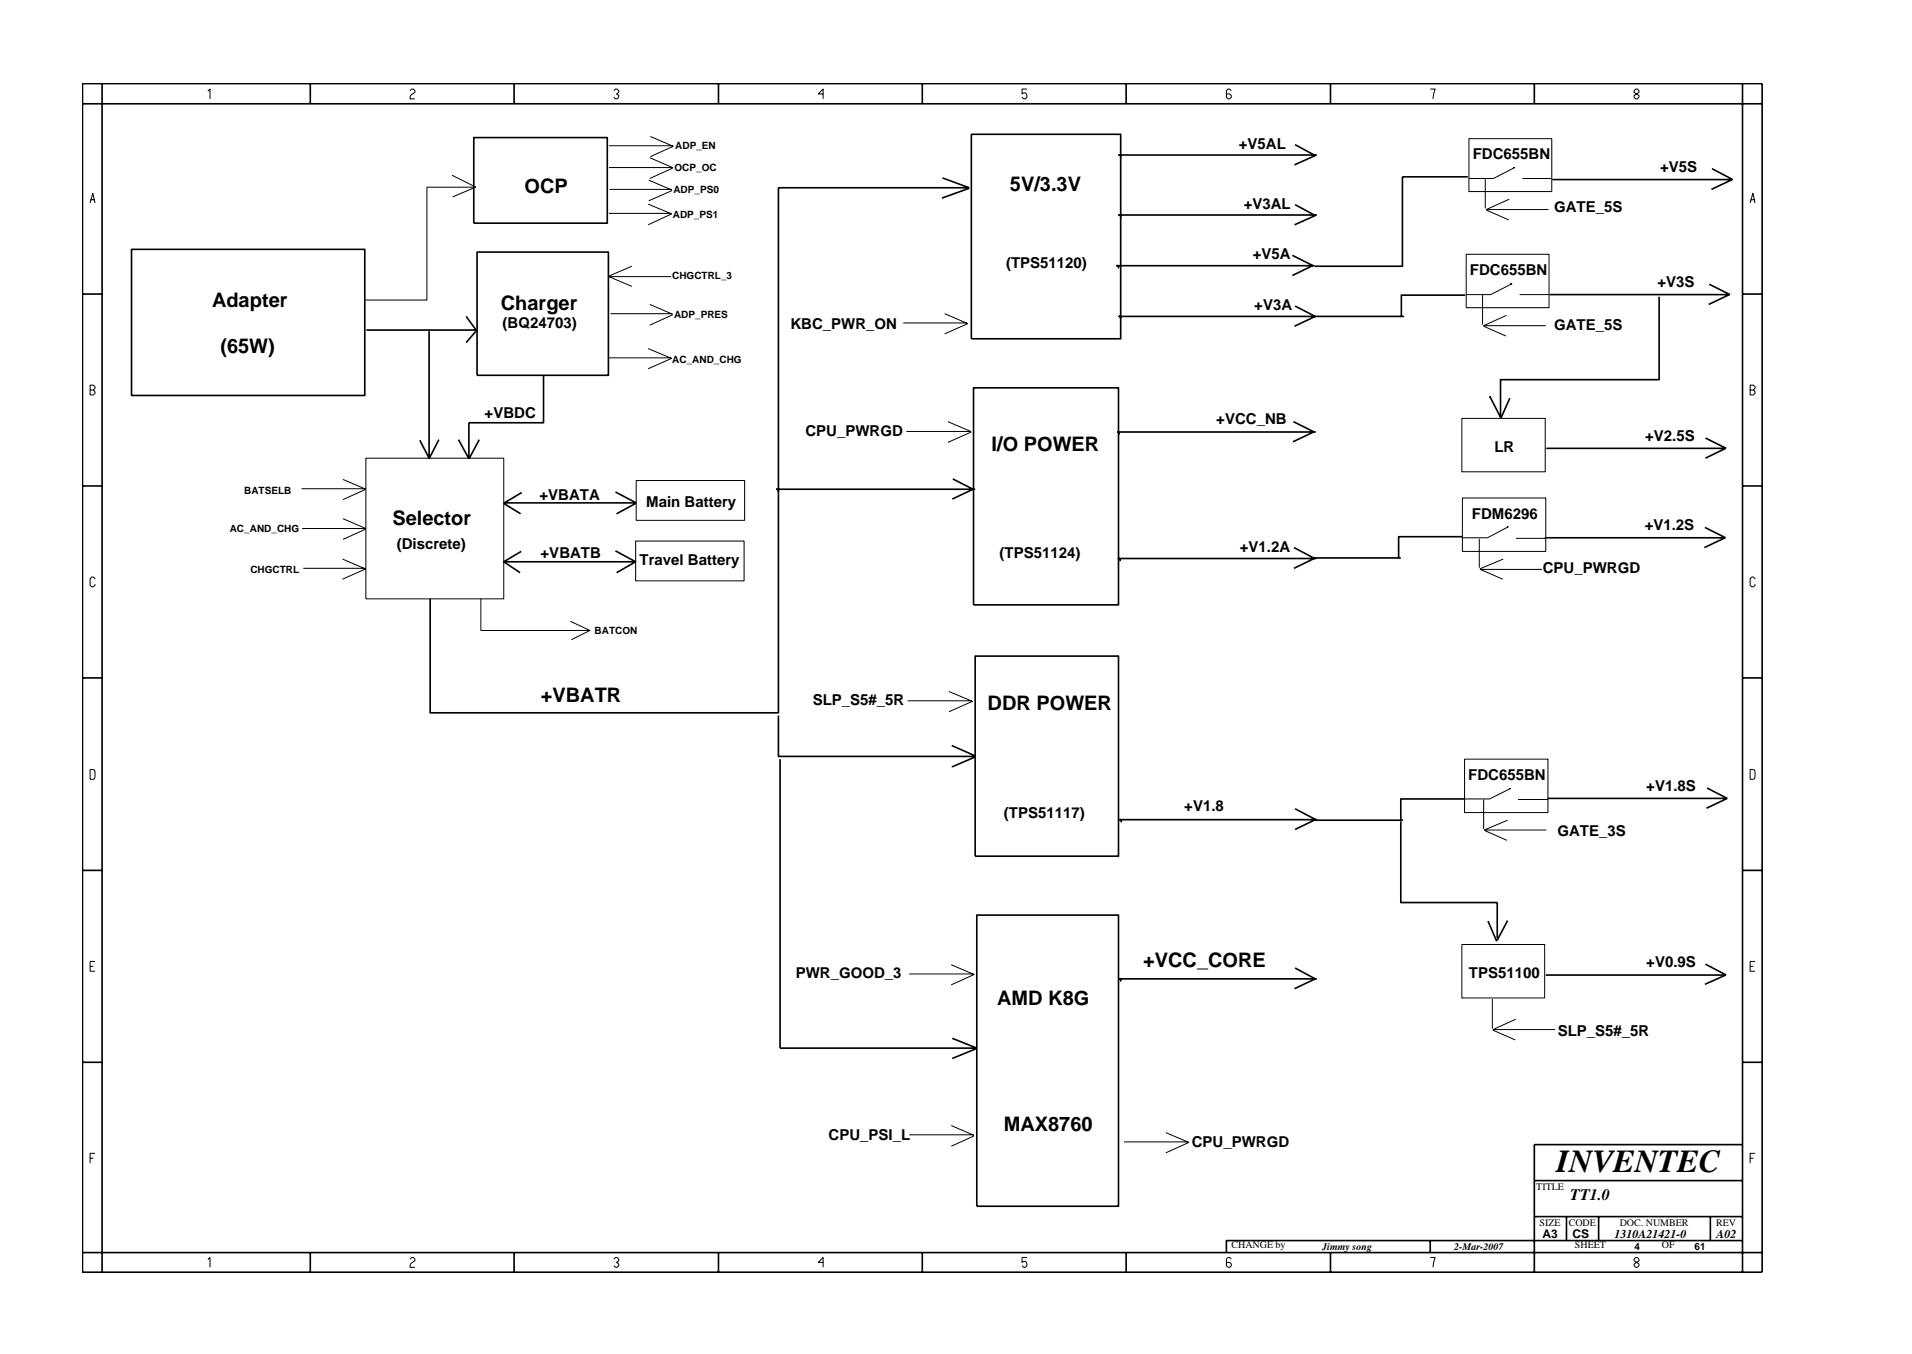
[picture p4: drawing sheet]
<svg xmlns="http://www.w3.org/2000/svg" width="297mm" height="210mm" viewBox="0 0 297 210" stroke-linecap="round" stroke-linejoin="round" font-family="sans-serif">
<g fill="none" stroke="#000" stroke-width=".25">
<path d="M12.8 13h261v184.6h-261zM12.8 16.1h261M15.9 13v184.6M48.2 13v3.1M79.9 13v3.1M111.6 13v3.1M143.3 13v3.1M174.9 13v3.1M206.7 13v3.1M238.4 13v3.1M270.7 13v184.6M20.4 38.7h36.3v22.7h-36.3z"/>
<path d="M73.6 21.4h20.7v13.3h-20.7zM74.1 39.1h20.4v19.2h-20.4zM146.4 27.6l4.2 1.6h-29.7v81.5h-54.1v-17.7M150.6 29.2l-4.3 1.6M150.9 20.9h23.2v31.7h-23.2zM200.8 39.7l3.2 1.6M201.2 22.5l3.1 1.7-3.2 1.4M201.2 31.8l3.1 1.7-3.2 1.4M204.6 24.1h-30.8h.3v.5M204.6 33.4h-30.8h.3v.5M228 27.5h-10.1v13.9M241.2 27.9h27.7"/>
<path d="M266 26.2l3.2 1.7M269.1 27.9l-3.2 1.5M12.8 45.7h3.1M56.9 51.3h17.2M66.7 51.4v19.7l-1.5-2.7M72.4 49.1l1.6 2.2-1.6 1.9M84.4 58.4v7.2h-11.6v5.6l-1.6-2.9M201.2 47.5l3.1 1.6-3.2 1.6M203.9 41.3l-3.1 1.5M204.2 41.3h-30.7h.3v.4M204.2 41.3h13.6M218.1 49.1h-44.3h.3v.5"/>
<path d="M227.6 45.8h-9.9v3.3M240.7 45.7h27.8M257.8 46.1v12.9h-24.7v5.8l-1.6-3.1M265.5 44.1l3.3 1.6M268.7 45.7l-3.2 1.6M270.7 45.7h3.1M12.8 75.5h3.1M68.2 68.3l-1.5 2.9M74.5 68.3l-1.6 2.8M78.3 78.2l2.6 1.6M81.1 76.5l-2.8 1.6M95.6 76.4l3.2 1.7h-20.5"/>
<path d="M98.7 78.2l-2.9 1.6M148 74.4l3.2 1.6-3.3 1.5M151.2 60.2h22.6v33.7h-22.6zM151.5 76h-30.8h.2v.4M200.9 65.5l3.3 1.6M204.1 67.1l-3.2 1.5M204.4 67.1h-30.7h.1v.4M231.5 61.8v-.1v.1M234.6 61.8l-1.4 3.1M240.2 69.6h27.7M265 68l3.2 1.6M268.1 69.6l-3.1 1.5"/>
<path d="M270.7 75.5h3.1M78.3 87.2h20.4M81 85.6l-2.7 1.6 2.5 1.7M95.6 85.5l3.1 1.7-2.9 1.7M201 85l3.2 1.7M204.1 86.6h13.5M204.2 86.7l-3.2 1.6M204.5 86.7h-30.7h.2v.5M227.2 83.3h-9.9v3.3M240.1 83.5h27.7M264.9 81.9l3.2 1.6M268 83.5l-3.2 1.5"/>
<path d="M12.8 105.3h3.1M120.9 111.1v6.4h30.6M121.2 117.9v44.9h30.5M147.9 115.8l3.6 1.6M151.5 101.9h22.3v31.1h-22.3zM151.5 117.5l-3.6 1.6M270.7 105.3h3.1M12.8 135.2h3.1M201.2 125.6l3.2 1.7M204.3 127.3l-3.1 1.5M204.4 127.4h13.6M204.7 127.3h-30.8h.3v.4"/>
<path d="M217.6 127.5v12.7h15v5.5M227.4 124.1h-9.8v3.3M240.4 124h27.7M265.2 122.4l3.1 1.6-3.2 1.5M270.7 135.2h3.1M151.8 142.1h22v45.2h-22zM201.2 150.3l3.1 1.7-3.2 1.5M204.6 152h-30.8h.3v.4M231.2 143l1.3 3.2M234.2 142.9l-1.6 3.1M240.1 151.4h27.7M265 149.7l3.2 1.7"/>
<path d="M268.1 151.4l-3.2 1.5M12.8 165h3.1M147.9 161.2l3.9 1.6M151.7 162.8l-3.8 1.6M270.7 165h3.1M270.7 177.7h-32.3v19.9M12.8 194.5h261M48.2 194.5v3.1M79.9 194.5v3.1M111.6 194.5v3.1M143.3 194.5v3.1M174.9 194.5v3.1"/>
<path d="M206.7 194.5v3.1M222.2 192.6v1.9M238.4 183.3h32.3M238.4 188.9h32.3M243.4 188.9v3.7M248.4 188.9v3.7M265.7 188.9v3.7M270.7 192.6h-80.2v1.9"/>
</g>
<g fill="none" stroke="#000" stroke-width=".16">
<path d="M32.3 14.2l.3-.4v1.6M63.7 14.1l.3-.3h.2l.3 .3v.2l-.5 .4-.3 .4v.3h.8M95.4 14.1l.2-.3h.3l.2 .3v.2l-.3 .3 .3 .2v.3l-.2 .3h-.3l-.2-.3M127.9 14.6h-.8l.8-.8v1.6M159.5 13.8h-.7v.8l.2-.2a.5 .5 0 0 1 .5 .7l-.2 .3h-.3l-.2-.3M191.3 14.1l-.3-.3h-.2l-.3 .3v1l.3 .3h.2l.3-.3v-.3l-.3-.2h-.5M222.2 13.8h.8l-.4 1.6M253.9 14.1l.2-.3h.3l.2 .3v.2l-.7 .5v.3l.2 .3h.3l.2-.3v-.3l-.7-.5zM14 31.5l.4-1.5 .4 1.5M14.1 31h.6M70.2 27.2l3.7 1.9h-7.6v17.5h-9.5M73.9 29.1l-3.6 1.5"/>
<path d="M94.6 22.6h10M94.6 33.1h9.7M94.7 29.4h9.6M100.7 31.7l3.6 1.5-3.6 1.7M100.8 28l3.5 1.5M101 24.5l3.5 1.5h-9.9M101 21.2l3.6 1.5-3.6 1.6M104.4 29.6l-3.6 1.6M104.5 26.1l-3.5 1.6M227.8 39.5h12.9v8.3h-12.9zM228.2 21.5h12.9v8.2h-12.9zM230.7 27.8v4.6"/>
<path d="M230.9 32.6l3.5 1.5M234.5 30.9l-3.6 1.6h9.7M235.3 26l-3.3 1.7h-3.8M236.5 27.7h4.5M271.9 31.5l.4-1.5 .4 1.5M272 31h.6M14 59.8h.5l.3 .3v.2l-.3 .3 .3 .2v.3l-.3 .2h-.5zM94.6 55.6h9.7M94.9 48.7h9.5M98.2 41.3l-3.6 1.6M100.7 54.1l3.6 1.6-3.6 1.6M101 47.3l3.5 1.5"/>
<path d="M104.3 43h-9.7l3.6 1.5M104.5 48.9l-3.5 1.6M140.3 50.2h9.9M146.8 48.7l3.5 1.5M150.4 50.2l-3.6 1.6M230.3 45.8v4.6M230.5 50.7l3.5 1.5M234 49l-3.5 1.6h9.6M234.9 44.1l-3.3 1.6h-3.8M236.1 45.7h4.5M14 60.6h.5M46.8 75.9h10"/>
<path d="M53.3 74.5l3.5 1.5-3.5 1.6M56.8 71.1h21.5v21.9h-21.5zM98.8 74.6h16.9v6.2h-16.9zM140.8 67h9.9M147.3 65.5l3.5 1.5M150.9 67.1l-3.6 1.6M227.1 65h13v8.3h-13zM227.2 77.3h12.9v8.3h-12.9zM271.9 60.6h.5l.3-.3v-.2l-.3-.3h-.5v1.5h.5l.3-.2v-.3l-.3-.2M14.8 89.9l-.3-.3h-.2l-.3 .3v1l.3 .2h.2l.3-.2v-.2M47.1 88.3h9.7M53.2 86.8l3.6 1.5"/>
<path d="M53.3 80.5l3.5 1.6h-9.9M56.8 82.2l-3.5 1.6M56.8 88.3l-3.6 1.6M74.7 93v4.9h16.9l-3-1.4M91.6 97.9l-2.8 1.4M98.7 84h16.9v6.2h-16.9zM229.8 83.7v4.5M233.5 86.8l-3.6 1.5M234.3 81.8l-3.2 1.7h-3.9M235.5 83.6h4.6M239.6 88.4h-9.6l3.5 1.5M240 83.6h.1h-.1"/>
<path d="M272.7 89.9l-.3-.3h-.3l-.2 .3v1l.2 .2h.3l.3-.2v-.2M14 119.5l.7 .1 .1 .2-.1 1.1-.7 .1zM141 108.8h9.9M147.4 107.4l3.7 1.5-3.7 1.6M227.5 117.9h13v8.3h-13zM271.9 119.5l.7 .1 .1 .2-.1 1.1-.7 .1zM230.5 124.1v4.6M230.7 128.9h9.5M230.7 129l3.4 1.5M234.2 127.4l-3.6 1.5M234.6 122.5l-3.2 1.6h-3.9M235.8 124.1h4.6"/>
<path d="M240.3 124.1h.1h-.1M14 150.1h.5M14.8 149.3h-.8v1.5h.8M141.3 151.2h9.9M147.8 149.8l3.5 1.5-3.5 1.6M227.1 146.7h12.9v8.3h-12.9zM231.8 155.1v4.6M231.9 160l3.5 1.5M235.5 158.3l-3.6 1.6h9.7M271.9 150.1h.5M272.7 149.3h-.8v1.5h.8M14 179.9h.5"/>
<path d="M14.8 179.1h-.8v1.5M141.3 176.2h9.9M147.8 174.8l3.5 1.5M151.3 176.4l-3.5 1.6M174.6 177.3h10M181.1 175.9l3.6 1.5-3.6 1.6M271.9 179.9h.5M272.7 179.1h-.8v1.5M32.3 195.6l.3-.3v1.5M63.7 195.5l.3-.2h.2l.3 .2v.3l-.7 .5-.1 .2v.3h.8M95.4 195.5l.2-.2h.3l.2 .2v.3l-.3 .2 .3 .3v.2l-.2 .3h-.3l-.2-.3M127.9 196h-.8l.8-.7v1.5"/>
<path d="M159.5 195.3h-.7v.7l.2-.1a.5 .5 0 0 1 .5 .6l-.2 .3h-.3l-.2-.3M191.3 195.5l-.3-.2h-.2l-.3 .2v1l.3 .3h.2l.3-.3v-.2l-.3-.3h-.5M222.2 195.3h.8l-.4 1.5M254.1 195.3l-.2 .2v.3l.7 .5v.2l-.2 .3h-.3l-.2-.3v-.2l.7-.5v-.3l-.2-.2z"/>
</g>
<text font-size="5" x="241.8" y="182">INVENTEC</text>
<g font-size="3.1">
<text x="81.5" y="30">OCP</text>
<text x="156.9" y="29.7">5V/3.3V</text>
<text x="32.9" y="47.7">Adapter</text>
<text x="77.8" y="48.1">Charger</text>
<text x="34.2" y="54.9">(65W)</text>
<text x="154" y="70">I/O POWER</text>
<text x="61" y="81.5">Selector</text>
<text x="84" y="109">+VBATR</text>
<text x="153.4" y="110.3">DDR POWER</text>
<text x="177.6" y="150.2">+VCC_CORE</text>
<text x="154.9" y="156">AMD K8G</text>
<text x="155.9" y="175.6">MAX8760</text>
</g>
<text font-size="2.5" x="244" y="186.3">TT1.0</text>
<g font-size="2.3">
<text x="192.5" y="23.1">+V5AL</text>
<text x="228.8" y="24.7">FDC655BN</text>
<text x="257.9" y="26.6">+V5S</text>
<text x="193.2" y="32.4">+V3AL</text>
<text x="241.4" y="32.9">GATE_5S</text>
<text x="156.3" y="41.6">(TPS51120)</text>
<text x="194.6" y="40.3">+V5A</text>
<text x="228.4" y="42.7">FDC655BN</text>
<text x="257.5" y="44.5">+V3S</text>
<text x="78.1" y="50.9">(BQ24703)</text>
<text x="122.8" y="51">KBC_PWR_ON</text>
<text x="194.9" y="48.1">+V3A</text>
<text x="241.4" y="51.2">GATE_5S</text>
<text x="75.3" y="64.9">+VBDC</text>
<text x="189" y="65.8">+VCC_NB</text>
<text x="125.1" y="67.8">CPU_PWRGD</text>
<text x="232.2" y="70.2">LR</text>
<text x="255.6" y="68.5">+V2.5S</text>
<text x="83.8" y="77.6">+VBATA</text>
<text x="100.4" y="78.7">Main Battery</text>
<text x="228.7" y="80.6">FDM6296</text>
<text x="255.5" y="82.3">+V1.2S</text>
<text x="61.6" y="85.2">(Discrete)</text>
<text x="84" y="86.6">+VBATB</text>
<text x="99.4" y="87.7">Travel Battery</text>
<text x="155.3" y="86.7">(TPS51124)</text>
<text x="192.6" y="85.7">+V1.2A</text>
<text x="239.7" y="88.9">CPU_PWRGD</text>
<text x="126.3" y="109.5">SLP_S5#_5R</text>
<text x="184" y="125.9">+V1.8</text>
<text x="228.1" y="121.1">FDC655BN</text>
<text x="255.8" y="122.8">+V1.8S</text>
<text x="156" y="127">(TPS51117)</text>
<text x="241.9" y="129.8">GATE_3S</text>
<text x="123.6" y="151.9">PWR_GOOD_3</text>
<text x="228.2" y="151.9">TPS51100</text>
<text x="255.8" y="150.2">+V0.9S</text>
<text x="242" y="160.9">SLP_S5#_5R</text>
<text x="128.7" y="177.1">CPU_PSI_L</text>
<text x="185.2" y="178.2">CPU_PWRGD</text>
</g>
<g font-size="1.9">
<text x="239.6" y="192.2">A3</text>
<text x="244.3" y="192.3">CS</text>
<text x="250.8" y="192.2">1310A21421-0</text>
<text x="266.6" y="192.2">A02</text>
</g>
<g font-size="1.6">
<text x="104.9" y="23.1">ADP_EN</text>
<text x="104.6" y="30">ADP_PS0</text>
<text x="104.8" y="26.5">OCP_OC</text>
<text x="104.5" y="33.8">ADP_PS1</text>
<text x="104.4" y="43.4">CHGCTRL_3</text>
<text x="104.7" y="49.4">ADP_PRES</text>
<text x="104.4" y="56.3">AC_AND_CHG</text>
<text x="37.9" y="76.6">BATSELB</text>
<text x="35.7" y="82.7">AC_AND_CHG</text>
<text x="38.9" y="88.9">CHGCTRL</text>
<text x="92.4" y="98.4">BATCON</text>
<text x="238.7" y="184.8">TITLE</text>
<text x="239.2" y="190.4">SIZE</text>
<text x="243.7" y="190.4">CODE</text>
<text x="251.6" y="190.4">DOC. NUMBER</text>
<text x="266.6" y="190.4">REV</text>
<text x="191.3" y="193.9">CHANGE by</text>
<text x="205.4" y="194.1">Jimmy song</text>
<text x="225.9" y="194.1">2-Mar-2007</text>
<text x="244.7" y="193.9">SHEET</text>
<text x="253.9" y="194.1">4</text>
<text x="258.2" y="193.9">OF</text>
<text x="263.3" y="194.1">61</text>
</g>
</svg>
